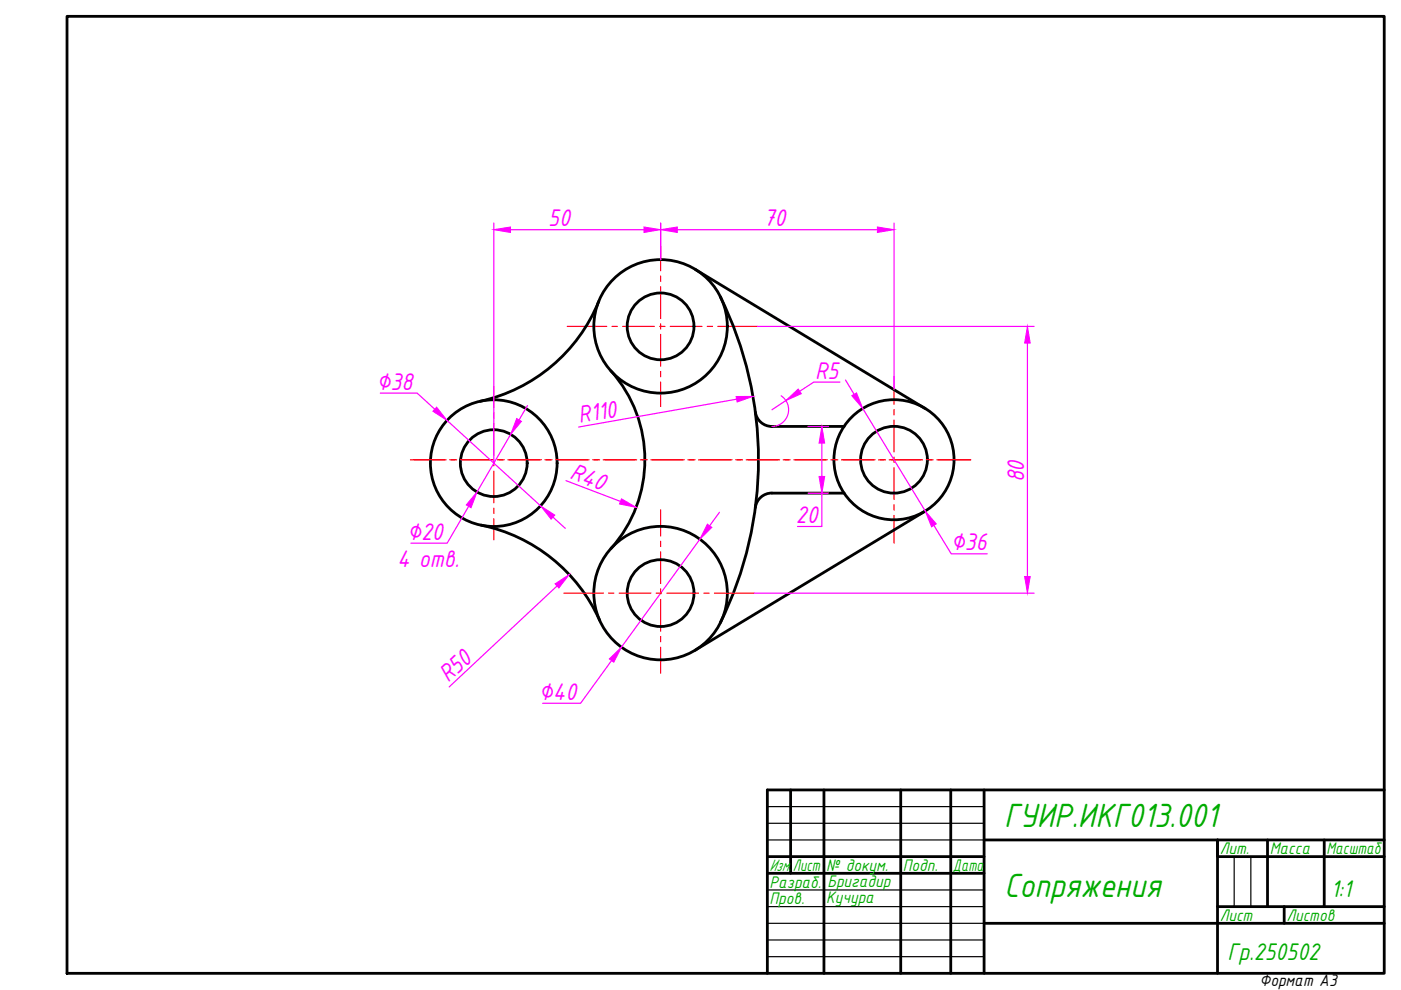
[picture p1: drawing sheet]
<svg xmlns="http://www.w3.org/2000/svg" width="297mm" height="210mm" viewBox="0 0 297 210" stroke-linecap="round" stroke-linejoin="round" font-family="sans-serif">
<!-- layer: 0 -->
<g fill="none" stroke="#000" stroke-width=".59">
<path d="M14.2 3.5h279.3v202.9h-279.3zM147.4 57.1l48.7 29.5M127 63.9a35.4 35.4 0 0 1-25.2 21.2M129.5 78.6a28.3 28.3 0 0 1 0 37.7M152.7 62.9a77.8 77.8 0 0 1 0 69.1M160.1 87.3a3.5 3.5 0 0 0 3.6 3.1h15.3M102 111.3a35.4 35.4 0 0 1 25.1 20.2M163.7 104.5a3.5 3.5 0 0 0-3.6 3.1M163.7 104.6h15.3M196.1 108.4l-48.7 29.5M167.6 167.5v17.7M174.7 167.5v38.9"/>
<path d="M191 167.5v38.9M201.6 167.5v38.9M208.6 167.5v38.9M208.6 178.1h84.9M268.7 178.1v14.1M280.8 178.1v14.1M293.5 167.5h-130.8v38.9M162.7 181.6h45.9M162.7 185.2h45.9M208.6 195.8h84.9M258.1 192.2h35.4M272.3 192.2v3.6"/>
<path d="M293.5 181.6h-35.4v-3.5v28.3"/>
<circle cx="140.1" cy="69.2" r="14.2"/>
<circle cx="140.1" cy="69.2" r="7.1"/>
<circle cx="104.7" cy="98.2" r="13.4"/>
<circle cx="104.7" cy="98.2" r="7.1"/>
<circle cx="189.5" cy="97.5" r="12.7"/>
<circle cx="189.5" cy="97.5" r="7.1"/>
<circle cx="140.1" cy="125.8" r="14.2"/>
<circle cx="140.1" cy="125.8" r="7.1"/>
</g>
<path d="M162.7 171h45.9M162.7 174.6h45.9M162.7 178.1h45.9M162.7 188.7h45.9M162.7 192.2h45.9M162.7 199.3h45.9M162.7 195.8h45.9M261.7 181.6v10.6M265.2 181.6v10.6M162.7 202.8h45.9" fill="none" stroke="#000" stroke-width=".25"/>
<g fill="none" stroke="#f00" stroke-width=".25">
<path d="M140.1 52.2v5.2M140.1 58.5v1.2M120.3 69.2h8.3M129.8 69.2h1.1M132 69.2h6.7M139.9 69.2h1.1M140.1 60.8v6.7M140.1 68.7v1.1M140.1 70.9v6.7M140.1 78.8v1.1M142.1 69.2h6.7M150 69.2h1.1"/>
<path d="M152.2 69.2h8.4M189.6 79.8v5.9M87 97.5h7.6M95.3 97.5h1.5M97.6 97.5h7.1M104.7 81.9v4.5M104.7 87.5v1.2M104.7 89.8v6.7M104.7 97.6v1.2M104.7 99.9v6.7M105.5 97.5h1.4M107.7 97.5h7.1"/>
<path d="M115.6 97.5h1.4M117.8 97.5h7.1M125.7 97.5h1.4M127.9 97.5h7.1M135.8 97.5h1.4M138 97.5h7.1M140.1 81v5.2M145.9 97.5h1.4M148.1 97.5h7.1M156 97.5h1.4M158.2 97.5h7.1M166.1 97.5h1.4"/>
<path d="M168.3 97.5h7.1M176.2 97.5h1.4M178.4 97.5h7.1M186.3 97.5h1.5M188.5 97.5h7.1M189.6 86.8v1.2M189.6 89.1v6.7M189.6 96.9v1.2M189.6 99.2v6.7M196.4 97.5h1.5M198.6 97.5h7.2M104.7 107.7v1.2"/>
<path d="M104.7 110v4.5M140.1 108.1v5.5M140.1 114.8v1.1M140.1 117v6.7M189.6 107v1.2M189.6 109.3v5.9M119.5 125.8h8.4M129 125.8h1.2M131.3 125.8h6.7M139.1 125.8h1.2M140.1 124.9v1.1M140.1 127.1v6.7"/>
<path d="M140.1 135v1.1M140.1 137.2v5.5M141.4 125.8h6.7M149.2 125.8h1.2M151.5 125.8h8.3"/>
</g>
<g fill="none" stroke="#f0f" stroke-width=".25">
<path d="M104.7 47.3v50.9M108.2 48.7h28.3M140.1 47.3v7.8M143.6 48.7h42.4M189.6 47.3v35.3M160.6 69.2h58.7M217.8 72.7v49.5M80.6 83.3h7.8l3.8 3.5M94.8 89.1l19.8 18.2M108.3 92.1l-7.2 12.2M111.8 86l-1.7 3M156.2 84.6l-33.5 5.9"/>
<path d="M165.6 83.9a3.5 3.5 0 0 1 1.5 4 3.5 3.5 0 0 1-3.4 2.5M166.6 84.9l-2.9 2M171.3 90.4h4.4M174.3 94v7M178.1 81h-5.6l-2.9 2M179.3 80.6l1.8 3M182.9 86.6l13.3 21.8M99.4 107.4l-4.6 7.8h-7.7M117.2 109.6l2.7 2.4M120 101.9l11.6 4.4M148.4 114.3l-16.7 22.9M152.5 108.6l-2 2.9"/>
<path d="M171.3 104.6h4.4M174.3 104.6v7h-5.2M198 111.4l3.7 6h7.6M118.1 124.2l-22.9 21.4M159.8 125.8h59.5M129.7 140.1l-6.6 9h-8.1"/>
</g>
<g fill="#f0f" stroke="#f0f" stroke-width=".21">
<path d="M109.5 88.7l1.1 .6-2.3 2.8z"/>
<path d="M101.1 104.3l-1.2 3.3-1-.5z"/>
<path d="M114.6 107.3l3 1.9-.8 .9z"/>
<path d="M92.6 86.3l2.2 2.8-3-1.9z"/>
<path d="M131.8 105.8l3.1 1.8-3.6-.7z"/>
<path d="M156.1 84.1l3.6-.1-3.4 1.2z"/>
<path d="M117.7 123.8l3-2-2.2 2.9z"/>
<path d="M150 111.1l.9 .7-2.5 2.5z"/>
<path d="M129.2 139.7l2.5-2.5-1.6 3.2z"/>
<path d="M180.6 83.9l1-.6 1.3 3.3z"/>
<path d="M196.2 108.4l2.3 2.7-1 .6z"/>
<path d="M174.3 90.4l.5 3.6h-1.1z"/>
<path d="M173.7 101h1.1l-.5 3.6z"/>
<path d="M217.2 122.2h1.2l-.6 3.6z"/>
<path d="M217.8 69.2l.6 3.5h-1.2z"/>
<path d="M104.7 48.7l3.5-.6v1.2z"/>
<path d="M136.5 48.1l3.6 .6-3.6 .6z"/>
<path d="M140.1 48.7l3.5-.6v1.2z"/>
<path d="M186 48.1l3.6 .6-3.6 .6z"/>
<path d="M166.6 84.9l2.6-2.4 .7 1z"/>
</g>
<g font-size="7.7" fill="#00ad00">
<text x="212.9" y="175.3">ГУИР.ИКГ013.001</text>
<text x="212.9" y="190.1">Сопряжения</text>
</g>
<g font-size="5.5" fill="#f0f">
<text x="116.2" y="48">50</text>
<text x="161.9" y="48">70</text>
<text x="79.8" y="82.6">∅38</text>
<text x="172.8" y="80.3">R5</text>
<text x="122.9" y="89.8" transform="rotate(-10 122.9 89.8)">R110</text>
<text x="120.6" y="101.4" transform="rotate(21 120.6 101.4)">R40</text>
<text x="217.1" y="102.3" transform="rotate(-90 217.1 102.3)">80</text>
<text x="168.7" y="110.9">20</text>
<text x="86.3" y="114.5">∅20</text>
<text x="201.6" y="116.7">∅36</text>
<text x="84.2" y="120.1">4 отв.</text>
<text x="95" y="144.9" transform="rotate(-43 95 144.9)">R50</text>
<text x="114.3" y="148.4">∅40</text>
</g>
<g font-size="5.5" fill="#00ad00">
<text x="282.2" y="190.1">1:1</text>
<text x="260.3" y="203.6">Гр.250502</text>
</g>
<g font-size="3.8" fill="#00ad00">
<text x="163.2" y="184.7">Изм.</text>
<text x="168.1" y="184.7">Лист</text>
<text x="175.2" y="184.7">№ докум.</text>
<text x="191.4" y="184.7">Подп.</text>
<text x="202" y="184.7">Дата</text>
<text x="258.6" y="181.1">Лит.</text>
<text x="269.2" y="181.1">Масса</text>
<text x="281.2" y="181.1">Масштаб</text>
<text x="163.2" y="188.2">Разраб.</text>
<text x="163.2" y="191.7">Пров.</text>
<text x="175.2" y="191.4">Кучура</text>
<text x="175.4" y="188">Бригадир</text>
<text x="258.6" y="195.3">Лист</text>
<text x="272.8" y="195.3">Листов</text>
</g>
<text font-size="3.8" x="267" y="209">Формат А3</text>
</svg>
